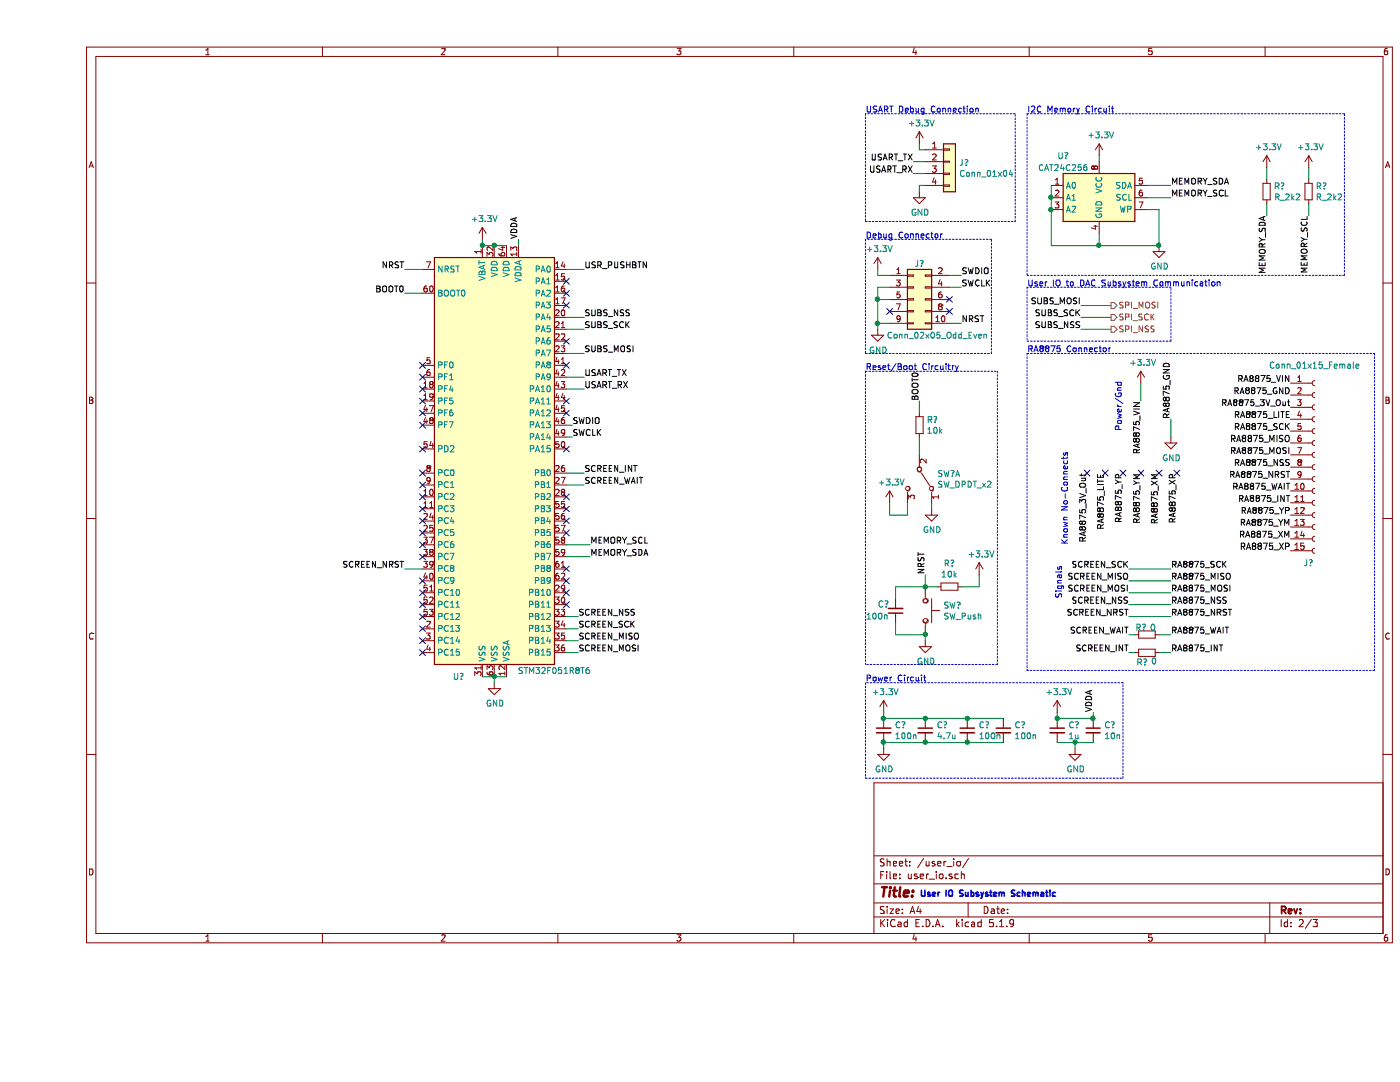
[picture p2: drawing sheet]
EESchema Schematic File Version 4
EELAYER 30 0
EELAYER END
$Descr A4 11693 8268
encoding utf-8
Sheet 2 3
Title ""
Date ""
Rev ""
Comp ""
Comment1 ""
Comment2 ""
Comment3 ""
Comment4 ""
$EndDescr
$Comp
L MCU_ST_STM32F0:STM32F051R8Tx U?
U 1 1
P 3800 3850
F 0 "U?" H 3500 2050 50  0000 C CNN
F 1 "STM32F051R8T6" H 4300 2100 50  0000 C CNN
F 2 "Package_QFP:LQFP-64_10x10mm_P0.5mm" H 3300 2150 50  0001 R CNN
F 3 "http://www.st.com/st-web-ui/static/active/en/resource/technical/document/datasheet/DM00039193.pdf" H 3800 3850 50  0001 C CNN
	1    3800 3850
	1    0    0    -1  
$EndComp
Text HLabel 8950 2550 2    50   Output ~ 0
SPI_MOSI
Text HLabel 8950 2650 2    50   Output ~ 0
SPI_SCK
Text HLabel 8950 2750 2    50   Output ~ 0
SPI_NSS
Text Label 4550 2650 0    50   ~ 0
SUBS_NSS
Text Label 4550 2750 0    50   ~ 0
SUBS_SCK
Text Label 4550 2950 0    50   ~ 0
SUBS_MOSI
Wire Wire Line
	4400 2650 4550 2650
Wire Wire Line
	4400 2750 4550 2750
Wire Wire Line
	4400 2950 4550 2950
Text Label 8700 2750 2    50   ~ 0
SUBS_NSS
Text Label 8700 2650 2    50   ~ 0
SUBS_SCK
Text Label 8700 2550 2    50   ~ 0
SUBS_MOSI
Wire Wire Line
	8700 2550 8950 2550
Wire Wire Line
	8700 2650 8950 2650
Wire Wire Line
	8700 2750 8950 2750
$Comp
L Memory_EEPROM:CAT24C256 U?
U 1 1
P 8850 1650
F 0 "U?" H 8550 2000 50  0000 C CNN
F 1 "CAT24C256" H 8550 1900 50  0000 C CNN
F 2 "" H 8850 1650 50  0001 C CNN
F 3 "https://www.onsemi.cn/PowerSolutions/document/CAT24C256-D.PDF" H 8850 1650 50  0001 C CNN
	1    8850 1650
	1    0    0    -1  
$EndComp
$Comp
L Connector:Conn_01x15_Female J?
U 1 1
P 10650 3900
F 0 "J?" H 10600 3100 50  0000 C CNN
F 1 "Conn_01x15_Female" H 10650 4750 50  0000 C CNN
F 2 "" H 10650 3900 50  0001 C CNN
F 3 "~" H 10650 3900 50  0001 C CNN
	1    10650 3900
	1    0    0    -1  
$EndComp
$Comp
L Device:R_Small R?
U 1 1
P 10250 1600
F 0 "R?" H 10309 1646 50  0000 L CNN
F 1 "R_2k2" H 10309 1555 50  0000 L CNN
F 2 "" H 10250 1600 50  0001 C CNN
F 3 "~" H 10250 1600 50  0001 C CNN
	1    10250 1600
	1    0    0    -1  
$EndComp
Text Label 4600 4650 0    50   ~ 0
MEMORY_SDA
Text Label 4600 4550 0    50   ~ 0
MEMORY_SCL
Wire Wire Line
	4400 4550 4600 4550
Wire Wire Line
	4400 4650 4600 4650
Text Label 10250 1800 3    50   ~ 0
MEMORY_SDA
$Comp
L power:+3.3V #PWR?
U 1 1
P 10250 1400
F 0 "#PWR?" H 10250 1250 50  0001 C CNN
F 1 "+3.3V" H 10265 1573 50  0000 C CNN
F 2 "" H 10250 1400 50  0001 C CNN
F 3 "" H 10250 1400 50  0001 C CNN
	1    10250 1400
	1    0    0    -1  
$EndComp
Wire Wire Line
	10250 1800 10250 1700
Wire Wire Line
	10250 1500 10250 1400
$Comp
L Device:R_Small R?
U 1 1
P 10600 1600
F 0 "R?" H 10659 1646 50  0000 L CNN
F 1 "R_2k2" H 10659 1555 50  0000 L CNN
F 2 "" H 10600 1600 50  0001 C CNN
F 3 "~" H 10600 1600 50  0001 C CNN
	1    10600 1600
	1    0    0    -1  
$EndComp
Text Label 10600 1800 3    50   ~ 0
MEMORY_SCL
$Comp
L power:+3.3V #PWR?
U 1 1
P 10600 1400
F 0 "#PWR?" H 10600 1250 50  0001 C CNN
F 1 "+3.3V" H 10615 1573 50  0000 C CNN
F 2 "" H 10600 1400 50  0001 C CNN
F 3 "" H 10600 1400 50  0001 C CNN
	1    10600 1400
	1    0    0    -1  
$EndComp
Wire Wire Line
	10600 1500 10600 1400
Wire Wire Line
	10600 1700 10600 1800
Text Label 9450 1550 0    50   ~ 0
MEMORY_SDA
Text Label 9450 1650 0    50   ~ 0
MEMORY_SCL
Wire Wire Line
	9450 1550 9250 1550
Wire Wire Line
	9450 1650 9250 1650
$Comp
L power:GND #PWR?
U 1 1
P 9350 2050
F 0 "#PWR?" H 9350 1800 50  0001 C CNN
F 1 "GND" H 9355 1877 50  0000 C CNN
F 2 "" H 9350 2050 50  0001 C CNN
F 3 "" H 9350 2050 50  0001 C CNN
	1    9350 2050
	1    0    0    -1  
$EndComp
Wire Wire Line
	9250 1750 9350 1750
Wire Wire Line
	9350 1750 9350 2050
Wire Wire Line
	8850 1950 8850 2050
Wire Wire Line
	8850 2050 9350 2050
Connection ~ 9350 2050
Wire Wire Line
	8450 1750 8450 2050
Wire Wire Line
	8450 2050 8850 2050
Connection ~ 8850 2050
Wire Wire Line
	8450 1650 8450 1750
Connection ~ 8450 1750
Wire Wire Line
	8450 1550 8450 1650
Connection ~ 8450 1650
$Comp
L power:+3.3V #PWR?
U 1 1
P 8850 1300
F 0 "#PWR?" H 8850 1150 50  0001 C CNN
F 1 "+3.3V" H 8865 1473 50  0000 C CNN
F 2 "" H 8850 1300 50  0001 C CNN
F 3 "" H 8850 1300 50  0001 C CNN
	1    8850 1300
	1    0    0    -1  
$EndComp
Wire Wire Line
	8850 1350 8850 1300
Wire Notes Line
	8250 950  8250 2300
Wire Notes Line
	8250 2300 10900 2300
Wire Notes Line
	10900 2300 10900 950 
Wire Notes Line
	10900 950  8250 950 
Text Notes 8250 950  0    50   ~ 0
I2C Memory Circuit
Wire Notes Line
	8250 2850 9450 2850
Wire Notes Line
	9450 2850 9450 2400
Wire Notes Line
	9450 2400 8250 2400
Wire Notes Line
	8250 2400 8250 2850
Text Notes 8250 2400 0    50   ~ 0
User IO to DAC Subsystem Communication
Text Label 10450 3200 2    50   ~ 0
RA8875_VIN
Text Label 10450 3300 2    50   ~ 0
RA8875_GND
Text Label 10450 3400 2    50   ~ 0
RA8875_3V_Out
Text Label 10450 3500 2    50   ~ 0
RA8875_LITE
Text Label 10450 3600 2    50   ~ 0
RA8875_SCK
Text Label 10450 3700 2    50   ~ 0
RA8875_MISO
Text Label 10450 3800 2    50   ~ 0
RA8875_MOSI
Text Label 10450 3900 2    50   ~ 0
RA8875_NSS
Text Label 10450 4000 2    50   ~ 0
RA8875_NRST
Text Label 10450 4100 2    50   ~ 0
RA8875_WAIT
Text Label 10450 4200 2    50   ~ 0
RA8875_INT
Text Label 10450 4300 2    50   ~ 0
RA8875_YP
Text Label 10450 4400 2    50   ~ 0
RA8875_YM
Text Label 10450 4500 2    50   ~ 0
RA8875_XM
Text Label 10450 4600 2    50   ~ 0
RA8875_XP
Text Label 4500 5450 0    50   ~ 0
SCREEN_MOSI
Text Label 4500 5350 0    50   ~ 0
SCREEN_MISO
Text Label 4500 5250 0    50   ~ 0
SCREEN_SCK
Text Label 4500 5150 0    50   ~ 0
SCREEN_NSS
Wire Wire Line
	4400 5150 4500 5150
Wire Wire Line
	4400 5250 4500 5250
Wire Wire Line
	4400 5350 4500 5350
Wire Wire Line
	4400 5450 4500 5450
Text Label 9200 3350 3    50   ~ 0
RA8875_VIN
$Comp
L power:+3.3V #PWR?
U 1 1
P 9200 3200
F 0 "#PWR?" H 9200 3050 50  0001 C CNN
F 1 "+3.3V" H 9215 3373 50  0000 C CNN
F 2 "" H 9200 3200 50  0001 C CNN
F 3 "" H 9200 3200 50  0001 C CNN
	1    9200 3200
	1    0    0    -1  
$EndComp
Wire Wire Line
	9200 3200 9200 3350
Text Label 9450 3500 1    50   ~ 0
RA8875_GND
$Comp
L power:GND #PWR?
U 1 1
P 9450 3650
F 0 "#PWR?" H 9450 3400 50  0001 C CNN
F 1 "GND" H 9455 3477 50  0000 C CNN
F 2 "" H 9450 3650 50  0001 C CNN
F 3 "" H 9450 3650 50  0001 C CNN
	1    9450 3650
	1    0    0    -1  
$EndComp
Wire Wire Line
	9450 3650 9450 3500
Text Label 8750 3950 3    50   ~ 0
RA8875_3V_Out
NoConn ~ 8750 3950
Text Label 8900 3950 3    50   ~ 0
RA8875_LITE
NoConn ~ 8900 3950
Text Label 9050 3950 3    50   ~ 0
RA8875_YP
Text Label 9200 3950 3    50   ~ 0
RA8875_YM
Text Label 9350 3950 3    50   ~ 0
RA8875_XM
Text Label 9500 3950 3    50   ~ 0
RA8875_XP
NoConn ~ 9050 3950
NoConn ~ 9200 3950
NoConn ~ 9350 3950
NoConn ~ 9500 3950
Text Label 3050 4750 2    50   ~ 0
SCREEN_NRST
Wire Wire Line
	3050 4750 3200 4750
Text Label 9450 4750 0    50   ~ 0
RA8875_SCK
Text Label 9450 4850 0    50   ~ 0
RA8875_MISO
Text Label 9450 5050 0    50   ~ 0
RA8875_NSS
Text Label 9450 5150 0    50   ~ 0
RA8875_NRST
Text Label 9100 5050 2    50   ~ 0
SCREEN_NSS
Text Label 9100 4750 2    50   ~ 0
SCREEN_SCK
Text Label 9100 4850 2    50   ~ 0
SCREEN_MISO
Text Label 9450 4950 0    50   ~ 0
RA8875_MOSI
Text Label 9100 4950 2    50   ~ 0
SCREEN_MOSI
Wire Notes Line
	8250 2950 11150 2950
Wire Notes Line
	11150 5600 8250 5600
Text Notes 9050 3600 1    50   ~ 0
Power/Gnd
Text Notes 8600 4550 1    50   ~ 0
Known No-Connects
Text Notes 8550 5000 1    50   ~ 0
Signals
Text Notes 8250 2950 0    50   ~ 0
RA8875 Connector
Text Notes 7350 7500 0    50   ~ 10
User IO Subsystem Schematic
Text Label 3050 2450 2    50   ~ 0
BOOT0
Wire Wire Line
	3050 2450 3200 2450
Text Label 7350 3350 1    50   ~ 0
BOOT0
$Comp
L Device:R_Small R?
U 1 1
P 7350 3550
F 0 "R?" H 7409 3596 50  0000 L CNN
F 1 "10k" H 7409 3505 50  0000 L CNN
F 2 "" H 7350 3550 50  0001 C CNN
F 3 "~" H 7350 3550 50  0001 C CNN
	1    7350 3550
	1    0    0    -1  
$EndComp
Wire Wire Line
	7350 3350 7350 3450
Wire Wire Line
	7350 3650 7350 3800
Text Label 9100 5150 2    50   ~ 0
SCREEN_NRST
Text Label 4450 3550 0    50   ~ 0
SWDIO
Wire Wire Line
	4450 3550 4400 3550
Text Label 4450 3650 0    50   ~ 0
SWCLK
Wire Wire Line
	4450 3650 4400 3650
Text Label 4550 2250 0    50   ~ 0
USR_PUSHBTN
Wire Wire Line
	4550 2250 4400 2250
$Comp
L Connector_Generic:Conn_02x05_Odd_Even J?
U 1 1
P 7300 2500
F 0 "J?" H 7350 2800 50  0000 C CNN
F 1 "Conn_02x05_Odd_Even" H 7500 2200 50  0000 C CNN
F 2 "" H 7300 2500 50  0001 C CNN
F 3 "~" H 7300 2500 50  0001 C CNN
	1    7300 2500
	1    0    0    -1  
$EndComp
$Comp
L power:GND #PWR?
U 1 1
P 7000 2750
F 0 "#PWR?" H 7000 2500 50  0001 C CNN
F 1 "GND" H 7005 2577 50  0000 C CNN
F 2 "" H 7000 2750 50  0001 C CNN
F 3 "" H 7000 2750 50  0001 C CNN
	1    7000 2750
	1    0    0    -1  
$EndComp
Wire Wire Line
	7000 2750 7000 2700
Wire Wire Line
	7000 2700 7100 2700
Wire Wire Line
	7000 2700 7000 2500
Wire Wire Line
	7000 2500 7100 2500
Connection ~ 7000 2700
Wire Wire Line
	7000 2500 7000 2400
Wire Wire Line
	7000 2400 7100 2400
Connection ~ 7000 2500
$Comp
L power:+3.3V #PWR?
U 1 1
P 7000 2250
F 0 "#PWR?" H 7000 2100 50  0001 C CNN
F 1 "+3.3V" H 7015 2423 50  0000 C CNN
F 2 "" H 7000 2250 50  0001 C CNN
F 3 "" H 7000 2250 50  0001 C CNN
	1    7000 2250
	1    0    0    -1  
$EndComp
Wire Wire Line
	7000 2250 7000 2300
Wire Wire Line
	7000 2300 7100 2300
NoConn ~ 7100 2600
NoConn ~ 7600 2600
NoConn ~ 7600 2500
Text Label 3050 2250 2    50   ~ 0
NRST
Wire Wire Line
	3050 2250 3200 2250
Text Label 7700 2700 0    50   ~ 0
NRST
Wire Wire Line
	7700 2700 7600 2700
Text Label 7700 2300 0    50   ~ 0
SWDIO
Text Label 7700 2400 0    50   ~ 0
SWCLK
Wire Wire Line
	7700 2400 7600 2400
Wire Wire Line
	7600 2300 7700 2300
$Comp
L Device:C_Small C?
U 1 1
P 7050 6100
F 0 "C?" H 7142 6146 50  0000 L CNN
F 1 "100n" H 7142 6055 50  0000 L CNN
F 2 "" H 7050 6100 50  0001 C CNN
F 3 "~" H 7050 6100 50  0001 C CNN
	1    7050 6100
	1    0    0    -1  
$EndComp
$Comp
L Device:C_Small C?
U 1 1
P 7400 6100
F 0 "C?" H 7492 6146 50  0000 L CNN
F 1 "4.7u" H 7492 6055 50  0000 L CNN
F 2 "" H 7400 6100 50  0001 C CNN
F 3 "~" H 7400 6100 50  0001 C CNN
	1    7400 6100
	1    0    0    -1  
$EndComp
$Comp
L Device:C_Small C?
U 1 1
P 7750 6100
F 0 "C?" H 7842 6146 50  0000 L CNN
F 1 "100n" H 7842 6055 50  0000 L CNN
F 2 "" H 7750 6100 50  0001 C CNN
F 3 "~" H 7750 6100 50  0001 C CNN
	1    7750 6100
	1    0    0    -1  
$EndComp
$Comp
L Device:C_Small C?
U 1 1
P 8500 6100
F 0 "C?" H 8592 6146 50  0000 L CNN
F 1 "1u" H 8592 6055 50  0000 L CNN
F 2 "" H 8500 6100 50  0001 C CNN
F 3 "~" H 8500 6100 50  0001 C CNN
	1    8500 6100
	1    0    0    -1  
$EndComp
$Comp
L Device:C_Small C?
U 1 1
P 8800 6100
F 0 "C?" H 8892 6146 50  0000 L CNN
F 1 "10n" H 8892 6055 50  0000 L CNN
F 2 "" H 8800 6100 50  0001 C CNN
F 3 "~" H 8800 6100 50  0001 C CNN
	1    8800 6100
	1    0    0    -1  
$EndComp
$Comp
L Device:C_Small C?
U 1 1
P 8050 6100
F 0 "C?" H 8142 6146 50  0000 L CNN
F 1 "100n" H 8142 6055 50  0000 L CNN
F 2 "" H 8050 6100 50  0001 C CNN
F 3 "~" H 8050 6100 50  0001 C CNN
	1    8050 6100
	1    0    0    -1  
$EndComp
$Comp
L power:+3.3V #PWR?
U 1 1
P 7050 5950
F 0 "#PWR?" H 7050 5800 50  0001 C CNN
F 1 "+3.3V" H 7065 6123 50  0000 C CNN
F 2 "" H 7050 5950 50  0001 C CNN
F 3 "" H 7050 5950 50  0001 C CNN
	1    7050 5950
	1    0    0    -1  
$EndComp
$Comp
L power:GND #PWR?
U 1 1
P 7050 6250
F 0 "#PWR?" H 7050 6000 50  0001 C CNN
F 1 "GND" H 7055 6077 50  0000 C CNN
F 2 "" H 7050 6250 50  0001 C CNN
F 3 "" H 7050 6250 50  0001 C CNN
	1    7050 6250
	1    0    0    -1  
$EndComp
Wire Wire Line
	7050 5950 7050 6000
Wire Wire Line
	7050 6250 7050 6200
Wire Wire Line
	7050 6200 7400 6200
Connection ~ 7050 6200
Connection ~ 7400 6200
Wire Wire Line
	7400 6200 7750 6200
Connection ~ 7750 6200
Wire Wire Line
	7750 6200 8050 6200
Wire Wire Line
	7050 6000 7400 6000
Connection ~ 7050 6000
Connection ~ 7400 6000
Wire Wire Line
	7400 6000 7750 6000
Connection ~ 7750 6000
Wire Wire Line
	7750 6000 8050 6000
Text Label 4000 2000 1    50   ~ 0
VDDA
Wire Wire Line
	4000 2000 4000 2050
Wire Wire Line
	8500 6000 8800 6000
Wire Wire Line
	8800 6200 8650 6200
$Comp
L power:GND #PWR?
U 1 1
P 8650 6250
F 0 "#PWR?" H 8650 6000 50  0001 C CNN
F 1 "GND" H 8655 6077 50  0000 C CNN
F 2 "" H 8650 6250 50  0001 C CNN
F 3 "" H 8650 6250 50  0001 C CNN
	1    8650 6250
	1    0    0    -1  
$EndComp
Wire Wire Line
	8650 6250 8650 6200
Connection ~ 8650 6200
Wire Wire Line
	8650 6200 8500 6200
$Comp
L power:+3.3V #PWR?
U 1 1
P 8500 5950
F 0 "#PWR?" H 8500 5800 50  0001 C CNN
F 1 "+3.3V" H 8515 6123 50  0000 C CNN
F 2 "" H 8500 5950 50  0001 C CNN
F 3 "" H 8500 5950 50  0001 C CNN
	1    8500 5950
	1    0    0    -1  
$EndComp
Wire Wire Line
	8500 5950 8500 6000
Connection ~ 8500 6000
Text Label 8800 5950 1    50   ~ 0
VDDA
Wire Wire Line
	8800 5950 8800 6000
Connection ~ 8800 6000
$Comp
L Switch:SW_DPDT_x2 SW?
U 1 1
P 7350 4000
AR Path="/60454D6D/604F4FE3" Ref="SW?"  Part="1" 
AR Path="/6045302E/604F4FE3" Ref="SW?"  Part="1" 
F 0 "SW?" V 7304 4148 50  0000 L CNN
F 1 "SW_DPDT_x2" V 7395 4148 50  0000 L CNN
F 2 "" H 7350 4000 50  0001 C CNN
F 3 "~" H 7350 4000 50  0001 C CNN
	1    7350 4000
	0    1    1    0   
$EndComp
$Comp
L power:GND #PWR?
U 1 1
P 7450 4250
F 0 "#PWR?" H 7450 4000 50  0001 C CNN
F 1 "GND" H 7455 4077 50  0000 C CNN
F 2 "" H 7450 4250 50  0001 C CNN
F 3 "" H 7450 4250 50  0001 C CNN
	1    7450 4250
	1    0    0    -1  
$EndComp
$Comp
L power:+3.3V #PWR?
U 1 1
P 7100 4200
F 0 "#PWR?" H 7100 4050 50  0001 C CNN
F 1 "+3.3V" H 7115 4373 50  0000 C CNN
F 2 "" H 7100 4200 50  0001 C CNN
F 3 "" H 7100 4200 50  0001 C CNN
	1    7100 4200
	1    0    0    -1  
$EndComp
Wire Wire Line
	7100 4200 7100 4300
Wire Wire Line
	7100 4300 7250 4300
Wire Wire Line
	7250 4300 7250 4200
Wire Wire Line
	7450 4200 7450 4250
$Comp
L power:+3.3V #PWR?
U 1 1
P 3700 2000
F 0 "#PWR?" H 3700 1850 50  0001 C CNN
F 1 "+3.3V" H 3715 2173 50  0000 C CNN
F 2 "" H 3700 2000 50  0001 C CNN
F 3 "" H 3700 2000 50  0001 C CNN
	1    3700 2000
	1    0    0    -1  
$EndComp
Wire Wire Line
	3700 2000 3700 2050
Wire Wire Line
	3700 2050 3800 2050
Connection ~ 3700 2050
Connection ~ 3800 2050
Wire Wire Line
	3800 2050 3900 2050
$Comp
L power:GND #PWR?
U 1 1
P 3800 5700
F 0 "#PWR?" H 3800 5450 50  0001 C CNN
F 1 "GND" H 3805 5527 50  0000 C CNN
F 2 "" H 3800 5700 50  0001 C CNN
F 3 "" H 3800 5700 50  0001 C CNN
	1    3800 5700
	1    0    0    -1  
$EndComp
Wire Wire Line
	3800 5700 3800 5650
Wire Wire Line
	3700 5650 3800 5650
Connection ~ 3800 5650
Wire Wire Line
	3800 5650 3900 5650
$Comp
L Switch:SW_Push SW?
U 1 1
P 7400 5100
F 0 "SW?" V 7354 5248 50  0000 L CNN
F 1 "SW_Push" V 7445 5248 50  0000 L CNN
F 2 "" H 7400 5300 50  0001 C CNN
F 3 "~" H 7400 5300 50  0001 C CNN
	1    7400 5100
	0    1    1    0   
$EndComp
Text Label 7400 4800 1    50   ~ 0
NRST
Wire Wire Line
	7400 4800 7400 4900
$Comp
L power:GND #PWR?
U 1 1
P 7400 5350
F 0 "#PWR?" H 7400 5100 50  0001 C CNN
F 1 "GND" H 7405 5177 50  0000 C CNN
F 2 "" H 7400 5350 50  0001 C CNN
F 3 "" H 7400 5350 50  0001 C CNN
	1    7400 5350
	1    0    0    -1  
$EndComp
Wire Wire Line
	7400 5350 7400 5300
$Comp
L power:+3.3V #PWR?
U 1 1
P 7850 4800
F 0 "#PWR?" H 7850 4650 50  0001 C CNN
F 1 "+3.3V" H 7865 4973 50  0000 C CNN
F 2 "" H 7850 4800 50  0001 C CNN
F 3 "" H 7850 4800 50  0001 C CNN
	1    7850 4800
	1    0    0    -1  
$EndComp
$Comp
L Device:R_Small R?
U 1 1
P 7600 4900
F 0 "R?" V 7404 4900 50  0000 C CNN
F 1 "10k" V 7495 4900 50  0000 C CNN
F 2 "" H 7600 4900 50  0001 C CNN
F 3 "~" H 7600 4900 50  0001 C CNN
	1    7600 4900
	0    1    1    0   
$EndComp
Wire Wire Line
	7400 4900 7500 4900
Connection ~ 7400 4900
Wire Wire Line
	7700 4900 7850 4900
Wire Wire Line
	7850 4900 7850 4800
$Comp
L Device:C_Small C?
U 1 1
P 7150 5100
F 0 "C?" H 7300 5050 50  0000 R CNN
F 1 "100n" H 7400 5150 50  0000 R CNN
F 2 "" H 7150 5100 50  0001 C CNN
F 3 "~" H 7150 5100 50  0001 C CNN
	1    7150 5100
	-1   0    0    1   
$EndComp
Wire Wire Line
	7150 5200 7150 5300
Wire Wire Line
	7150 5300 7400 5300
Connection ~ 7400 5300
Wire Wire Line
	7150 5000 7150 4900
Wire Wire Line
	7150 4900 7400 4900
Text Label 4550 3150 0    50   ~ 0
USART_TX
Wire Wire Line
	4550 3150 4400 3150
Text Label 4550 3250 0    50   ~ 0
USART_RX
Wire Wire Line
	4550 3250 4400 3250
$Comp
L Connector_Generic:Conn_01x04 J?
U 1 1
P 7600 1350
F 0 "J?" H 7680 1342 50  0000 L CNN
F 1 "Conn_01x04" H 7680 1251 50  0000 L CNN
F 2 "" H 7600 1350 50  0001 C CNN
F 3 "~" H 7600 1350 50  0001 C CNN
	1    7600 1350
	1    0    0    -1  
$EndComp
$Comp
L power:+3.3V #PWR?
U 1 1
P 7350 1200
F 0 "#PWR?" H 7350 1050 50  0001 C CNN
F 1 "+3.3V" H 7365 1373 50  0000 C CNN
F 2 "" H 7350 1200 50  0001 C CNN
F 3 "" H 7350 1200 50  0001 C CNN
	1    7350 1200
	1    0    0    -1  
$EndComp
$Comp
L power:GND #PWR?
U 1 1
P 7350 1600
F 0 "#PWR?" H 7350 1350 50  0001 C CNN
F 1 "GND" H 7355 1427 50  0000 C CNN
F 2 "" H 7350 1600 50  0001 C CNN
F 3 "" H 7350 1600 50  0001 C CNN
	1    7350 1600
	1    0    0    -1  
$EndComp
Wire Wire Line
	7350 1600 7350 1550
Wire Wire Line
	7350 1550 7400 1550
Wire Wire Line
	7350 1200 7350 1250
Wire Wire Line
	7350 1250 7400 1250
Text Label 7300 1450 2    50   ~ 0
USART_RX
Text Label 7300 1350 2    50   ~ 0
USART_TX
Wire Wire Line
	7300 1350 7400 1350
Wire Wire Line
	7300 1450 7400 1450
Wire Notes Line
	6900 3100 8000 3100
Wire Notes Line
	8000 3100 8000 5550
Wire Notes Line
	8000 5550 6900 5550
Wire Notes Line
	6900 3100 6900 5550
Text Notes 6900 3100 0    50   ~ 0
Reset/Boot Circuitry
Wire Notes Line
	6900 2950 7950 2950
Wire Notes Line
	7950 2950 7950 2000
Wire Notes Line
	7950 2000 6900 2000
Wire Notes Line
	6900 2000 6900 2950
Text Notes 6900 2000 0    50   ~ 0
Debug Connector\n
Wire Notes Line
	6900 1850 8150 1850
Wire Notes Line
	8150 1850 8150 950 
Wire Notes Line
	8150 950  6900 950 
Wire Notes Line
	6900 950  6900 1850
Text Notes 6900 950  0    50   ~ 0
USART Debug Connection
Wire Notes Line
	6900 5700 6900 6500
Wire Notes Line
	6900 6500 9050 6500
Wire Notes Line
	9050 6500 9050 5700
Wire Notes Line
	9050 5700 6900 5700
Text Notes 6900 5700 0    50   ~ 0
Power Circuit
NoConn ~ 4400 2350
NoConn ~ 4400 2450
NoConn ~ 4400 2550
NoConn ~ 4400 2850
NoConn ~ 4400 3050
NoConn ~ 4400 3350
NoConn ~ 4400 3450
NoConn ~ 4400 3750
NoConn ~ 4400 4150
NoConn ~ 4400 4250
NoConn ~ 4400 4350
NoConn ~ 4400 4450
NoConn ~ 4400 4750
NoConn ~ 4400 4850
NoConn ~ 4400 4950
NoConn ~ 4400 5050
NoConn ~ 3200 5450
NoConn ~ 3200 5350
NoConn ~ 3200 5250
NoConn ~ 3200 5150
NoConn ~ 3200 5050
NoConn ~ 3200 4950
NoConn ~ 3200 4850
NoConn ~ 3200 4650
NoConn ~ 3200 4550
NoConn ~ 3200 4450
NoConn ~ 3200 4350
NoConn ~ 3200 4250
NoConn ~ 3200 4150
NoConn ~ 3200 4050
NoConn ~ 3200 3950
NoConn ~ 3200 3750
NoConn ~ 3200 3550
NoConn ~ 3200 3450
NoConn ~ 3200 3350
NoConn ~ 3200 3250
NoConn ~ 3200 3150
NoConn ~ 3200 3050
Text Label 4550 3950 0    50   ~ 0
SCREEN_INT
Text Label 4550 4050 0    50   ~ 0
SCREEN_WAIT
Wire Wire Line
	4550 4050 4400 4050
Wire Wire Line
	4400 3950 4550 3950
Text Label 9100 5450 2    50   ~ 0
SCREEN_INT
Text Label 9100 5300 2    50   ~ 0
SCREEN_WAIT
Wire Wire Line
	9100 4750 9450 4750
Wire Wire Line
	9100 4850 9450 4850
Wire Wire Line
	9100 4950 9450 4950
Wire Wire Line
	9100 5050 9450 5050
Wire Wire Line
	9100 5150 9450 5150
Text Label 9450 5300 0    50   ~ 0
RA8875_WAIT
Text Label 9450 5450 0    50   ~ 0
RA8875_INT
$Comp
L Device:R_Small R?
U 1 1
P 9250 5300
F 0 "R?" V 9190 5250 50  0000 C CNN
F 1 "0" V 9190 5350 50  0000 C CNN
F 2 "" H 9250 5300 50  0001 C CNN
F 3 "~" H 9250 5300 50  0001 C CNN
	1    9250 5300
	0    1    1    0   
$EndComp
Wire Wire Line
	9100 5300 9150 5300
Wire Wire Line
	9350 5300 9450 5300
$Comp
L Device:R_Small R?
U 1 1
P 9250 5450
F 0 "R?" V 9330 5410 50  0000 C CNN
F 1 "0" V 9320 5510 50  0000 C CNN
F 2 "" H 9250 5450 50  0001 C CNN
F 3 "~" H 9250 5450 50  0001 C CNN
	1    9250 5450
	0    1    1    0   
$EndComp
Wire Wire Line
	9100 5450 9150 5450
Wire Wire Line
	9350 5450 9450 5450
Wire Notes Line
	8250 2950 8250 5600
Wire Notes Line
	11150 2950 11150 5600
$EndSCHEMATC
